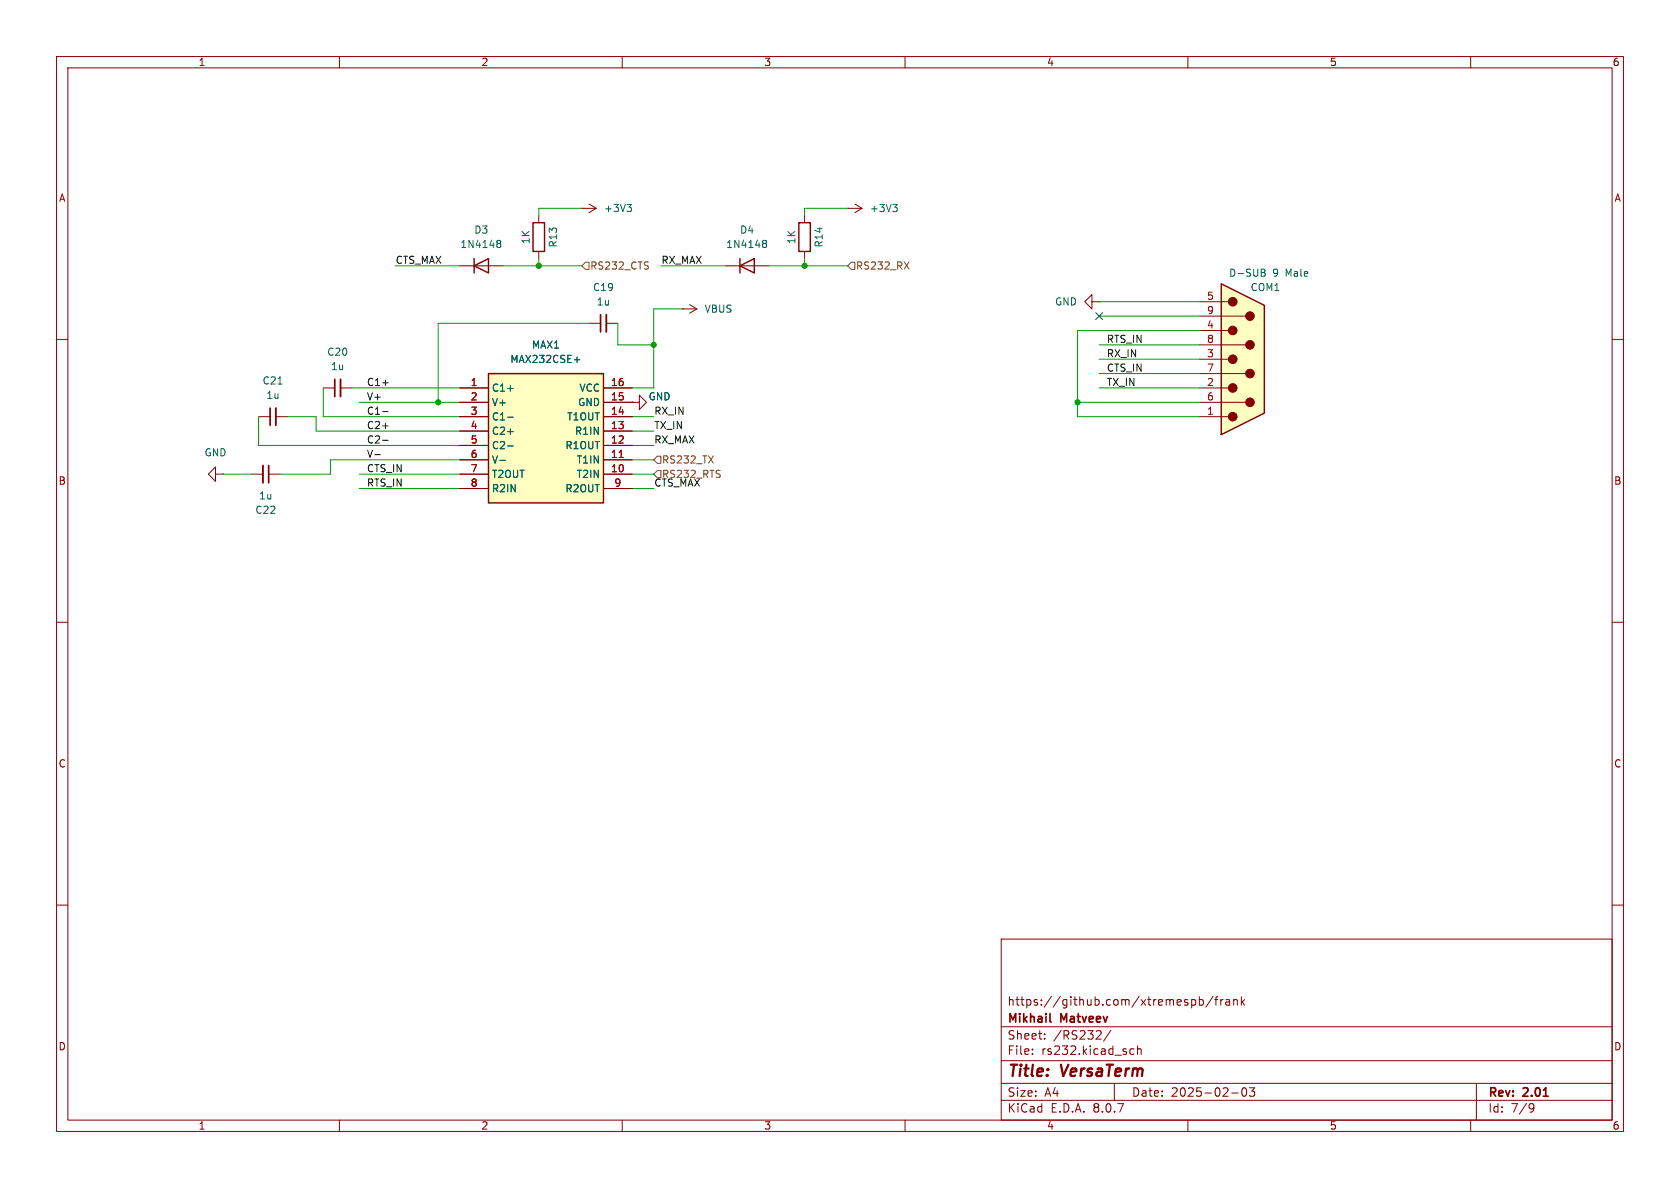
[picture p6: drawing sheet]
<svg xmlns="http://www.w3.org/2000/svg" width="297mm" height="210mm" viewBox="0 0 297 210" stroke-linecap="round" stroke-linejoin="round" font-family="sans-serif">
<g fill="none" stroke="#840000" stroke-width=".18">
<path d="M10 10h277v190h-277zM12 12h273v186h-273zM60 10v2M110 10v2M160 10v2M210 10v2M260 10v2M95.2 38.1v1.3M102.9 36.8h.1M102.9 36.8h2.5M104.1 36.1l1.3 .7M105.4 36.8l-1.3 .8"/>
<path d="M81.3 47h7.6M95.2 44.5v1.2M104.1 57.2h2.1M107.2 57.2h2M193 53.3v-1.2l-1.2 1.2 1.2 1.3v-1.3h1.3M194.3 53.3h.1M10 60h2M111.8 71.1h1.2v-1.2l1.3 1.2-1.3 1.3v-1.3M111.8 71.1h.1M285 60h2M38.1 83.8v-1.2l-1.3 1.2 1.3 1.3v-1.3h1.3M39.4 83.8h.1"/>
<path d="M44.4 83.8h2.1M47.5 83.8h2M10 110h2M285 110h2M10 160h2M177 166h108v32h-108zM210.7 176.8l.4-.1 .3 .3v.4l-.2 .2h-.5M212 176.8l.5-.1 .2 .3v.4l-.1 .2h-.6M212 176.2v1.5M214.5 176.1l-1.3 2M214.7 176.7h.6M215.3 176.2l-.3 .2v1.3"/>
<path d="M215.8 176.7v1M216.2 176.7l-.2 .1-.2 .2M216.7 176.8h.6l.1 .9M217.4 177.1h-.5a.29 .29 0 0 0-.2 .3 .29 .29 0 0 0 .2 .3l.5-.1M218.1 176.8l.2-.1 .4 .1v.9M218.1 176.7v1M219.5 176.2v1.5M219.6 177.1l.4 .6M220 176.7l-.5 .6M285 160h2M60 198v2M110 198v2"/>
<path d="M160 198v2M177 194.5h108M177 191.5h108M177 187.5h108M177 181.5h108M182.5 186.3v.1M182.5 185.5v.1M184.7 183.6v.1M184.7 182.8v.1M194.5 182.3l.2 .2-.1 .3-.9 .9h1M196.4 182.1l-1.3 2M197 191.5v3"/>
<path d="M199.7 186.1l.3 .3 .5-.1M200.5 185.5l-.5-.1-.3 .3M201.1 185.5l.2-.1 .4 .1v.9M201.1 184.9v1.5M210 198v2M217.7 193.2h1.2M219.7 192.4l.2-.1a.81 .81 0 0 1 .6 .6 .81 .81 0 0 1-.3 .8l-.2 .1a.81 .81 0 0 1-.3-1.4zM220.9 192.3h.9l-.5 .6 .4 .1v.7l-.2 .1h-.4l-.2-.1M260 198v2M261 191.5v6.5M270.6 195.1l.5 .1a.99 .99 0 0 1-.4 1.4h-.2M271.2 195.7l-.3 .3h-.3"/>
</g>
<path d="M106.2 55.6v3.1M47.5 82.3v3M185.6 180.5l.2 .2" fill="none" stroke="#840000" stroke-width=".3"/>
<path d="M94.2 39.4h2.1v5.1h-2.1zM83.8 47l2.6-1.3v2.6zM83.8 45.7v2.6" fill="none" stroke="#840000" stroke-width=".25"/>
<path d="M110.8 36.1h.8l-.4 .5M111.4 36.6l.2 .3v.3l-.2 .2M87.9 43h.2M87.9 42.6l.4-.1 .2 .1v.2l-.2 .2M88.1 43h.2M88.1 43l-.2 .1M88.3 43l.2 .3v.3l-.2 .2-.4-.1" fill="none" stroke="#006464" stroke-width=".18"/>
<path d="M107.2 55.6v3.1M46.5 82.3v3" fill="none" stroke="#840000" stroke-width=".33"/>
<path d="M86.4 66h20.3v22.9h-20.3z" fill="#ffffc2"/>
<path d="M141.2 39.4h2.1v5.1h-2.1zM130.8 47l2.5-1.3v2.6zM130.8 45.7v2.6M86.4 66h20.3v22.9h-20.3z" fill="none" stroke="#840000" stroke-width=".25"/>
<g fill="none" stroke="#840000" stroke-width=".18">
<path d="M142.2 38.1v1.3M149.9 36.8h.1M149.9 36.8h2.5M151.1 36.1l1.3 .7M152.4 36.8l-1.3 .8M120.6 54.6h.1M120.6 54.6h2.6M121.9 53.8l1.3 .8M123.2 54.6l-1.3 .8M128.3 47h7.6M142.2 44.5v1.2M45.7 73.7h2.1"/>
<path d="M48.8 73.7h2M81.3 68.6h5.1M81.3 78.7h5.1M81.3 76.2h5.1M81.3 73.7h5.1M81.3 71.1h5.1M106.7 68.6h5.1M106.7 78.7h5.1M106.7 76.2h5.1M106.7 73.7h5.1M106.7 71.1h5.1M81.3 83.8h5.1"/>
<path d="M81.3 81.3h5.1M81.3 86.4h5.1M106.7 83.8h5.1M106.7 81.3h5.1M106.7 86.4h5.1"/>
</g>
<g fill="none" stroke="#006464" stroke-width=".18">
<path d="M157.8 36.1h.8l-.4 .5M158.4 36.6l.2 .3v.3l-.2 .2M134.9 43h.1M134.9 42.6l.4-.1 .2 .1v.2l-.2 .2M135 43h.3M135 43l-.1 .1M135.3 43l.2 .3v.3l-.2 .2-.4-.1M49.1 67.9h.8M89.7 68.7h1M89.7 73.8h1M89.7 76.3h1M89.7 78.8h1"/>
<path d="M101.5 63.6h1M88.4 81.4h.9"/>
</g>
<path d="M109.5 80.9h.7" fill="none" stroke="#a90000" stroke-width=".18"/>
<path d="M48.8 72.1v3.1" fill="none" stroke="#840000" stroke-width=".33"/>
<path d="M47.8 72.1v3.1" fill="none" stroke="#840000" stroke-width=".3"/>
<path d="M215.9 50.2l7.6 3.8v19l-7.6 3.8z" fill="#ffffc2"/>
<g fill="#840000" stroke="#840000" stroke-width=".18">
<circle cx="217.9" cy="73.7" r=".76"/>
<circle cx="217.9" cy="68.6" r=".76"/>
<circle cx="217.9" cy="63.5" r=".76"/>
<circle cx="217.9" cy="58.4" r=".76"/>
<circle cx="217.9" cy="53.3" r=".76"/>
<circle cx="221" cy="71.1" r=".76"/>
<circle cx="221" cy="66" r=".76"/>
<circle cx="221" cy="61" r=".76"/>
<circle cx="221" cy="55.9" r=".76"/>
</g>
<g fill="none" stroke="#840000" stroke-width=".18">
<path d="M212.1 58.4h5.1M212.1 55.9h8.1M212.1 53.3h5.1M57.1 68.6h2.1M60.2 68.6h2M81.3 73.7h5.1M81.3 71.1h5.1M81.3 68.6h5.1M81.3 78.7h5.1M81.3 76.2h5.1M106.7 73.7h5.1M106.7 71.1h5.1"/>
<path d="M106.7 68.6h5.1M106.7 78.7h5.1M106.7 76.2h5.1M111.8 71.1h.1M212.1 73.7h5.1M212.1 71.1h8.1M212.1 68.6h5.1M212.1 66h8.1M212.1 63.5h5.1M212.1 61h8.1M81.3 83.8h5.1M81.3 81.3h5.1"/>
<path d="M81.3 86.4h5.1M106.7 83.8h5.1M106.7 81.3h5.1M106.7 86.4h5.1"/>
</g>
<path d="M215.9 50.2l7.6 3.8v19l-7.6 3.8z" fill="none" stroke="#840000" stroke-width=".25"/>
<path d="M223 47.6l.6 .1v.2l-.2 .3M223 48.2h.4M223.4 48.2l.3 .2-.1 .3-.6 .1M89.7 68.7h1M89.7 73.8h1M89.7 76.3h1M89.7 78.8h1M101.5 63.6h1M88.4 81.4h.9" fill="none" stroke="#006464" stroke-width=".18"/>
<path d="M60.2 67.1v3" fill="none" stroke="#840000" stroke-width=".33"/>
<path d="M59.2 67.1v3" fill="none" stroke="#840000" stroke-width=".3"/>
<path d="M103.5 46.4h.6v1.2h-.6l-.6-.6zM150.5 46.4h.6v1.2h-.6l-.6-.6zM159.9 46.3l.8 1.3M160.7 46.3l-.8 1.3M116.2 80.6h.6v1.3h-.6l-.6-.6zM116.2 83.2h.6v1.3h-.6l-.6-.7z" fill="none" stroke="#725600" stroke-width=".18"/>
<path d="M67.7 67.7h.9M67.7 72.8h.9M67.7 77.8h.9M67.7 75.3h.9M66.3 80.4h.9" fill="none" stroke="#0f0f0f" stroke-width=".18"/>
<g fill="none" stroke="#009600" stroke-width=".18">
<path d="M102.9 36.8h-7.7v1.3M149.9 36.8h-7.7v1.3M69.8 47h11.5M88.9 47h14M95.2 45.7v1.3M104.1 57.2h-26.6v13.9M109.2 57.2v3.8h6.4M116.8 47h11.5M120.6 54.6h-5v14h-3.8M135.9 47h14M142.2 45.7v1.3M194.3 53.3h17.8"/>
<path d="M194.3 55.9h17.8M212.1 58.4h-21.6v15.3h21.6M45.7 73.7v5h35.6M50.8 73.7h5.1v2.5h25.4M57.1 68.6v5.1h24.2M62.2 68.6h19.1M63.5 71.1h17.8M111.8 73.7h3.8M111.8 76.2h3.8M111.8 78.7h3.8M190.5 71.1h21.6M194.3 61h17.8"/>
<path d="M194.3 68.6h17.8M194.3 66h17.8M194.3 63.5h17.8M39.4 83.8h5M63.5 86.4h17.8M63.5 83.8h17.8M81.3 81.3h-22.9v2.5h-8.9M111.8 86.4h3.8M111.8 83.8h3.8M111.8 81.3h3.8"/>
</g>
<path d="M193.7 55.3l1.2 1.2M194.9 55.3l-1.2 1.2" fill="none" stroke="#000084" stroke-width=".18"/>
<path d="M109.5 80.9h.7" fill="none" stroke="#a90000" stroke-width=".18"/>
<g fill="#009600" stroke="#009600" stroke-width=".18">
<circle cx="77.5" cy="71.1" r=".46"/>
<circle cx="115.6" cy="61" r=".46"/>
<circle cx="190.5" cy="71.1" r=".46"/>
<circle cx="142.2" cy="47" r=".46"/>
<circle cx="95.2" cy="47" r=".46"/>
</g>
<g font-size="2.8" fill="#840000">
<text x="178" y="190.9">Title:</text>
<text x="187.7" y="190.9">VersaTerm</text>
</g>
<g font-size="2.1" fill="#840000">
<text x="178" y="178">https://github.com/xtremespb/frank</text>
<text x="178" y="184">Sheet:</text>
<text x="178" y="181.2">Mikhail</text>
<text x="186.2" y="184">/RS232/</text>
<text x="187.6" y="181.2">Matveev</text>
<text x="178" y="186.7">File:</text>
<text x="184.1" y="186.7">rs232.kicad_sch</text>
<text x="178" y="196.9">KiCad</text>
<text x="178" y="194.1">Size:</text>
<text x="184.7" y="194.1">A4</text>
<text x="185.7" y="196.9">E.D.A.</text>
<text x="193.3" y="196.9">8.0.7</text>
<text x="200" y="194.1">Date:</text>
<text x="207" y="194.1">2025-02-03</text>
<text x="263" y="194.3">Rev:</text>
<text x="263" y="196.9">Id:</text>
<text x="267.1" y="196.9">7/9</text>
<text x="269.4" y="194.3">2.01</text>
</g>
<g font-size="1.8" fill="#840000">
<text x="35" y="11.9">1</text>
<text x="85" y="11.9">2</text>
<text x="135" y="11.9">3</text>
<text x="185" y="11.9">4</text>
<text x="235" y="11.9">5</text>
<text x="285" y="11.9">6</text>
<text x="10.3" y="35.9">A</text>
<text x="285.3" y="35.9">A</text>
<text x="10.3" y="85.9">B</text>
<text x="285.3" y="85.9">B</text>
<text x="10.3" y="135.9">C</text>
<text x="285.3" y="135.9">C</text>
<text x="10.3" y="185.9">D</text>
<text x="285.3" y="185.9">D</text>
<text x="35" y="199.9">1</text>
<text x="85" y="199.9">2</text>
<text x="135" y="199.9">3</text>
<text x="185" y="199.9">4</text>
<text x="235" y="199.9">5</text>
<text x="285" y="199.9">6</text>
</g>
<g font-size="1.8" fill="#006464">
<text x="83.7" y="41.5">D3</text>
<text x="106.7" y="37.7">+3V3</text>
<text x="130.7" y="41.5">D4</text>
<text x="153.7" y="37.7">+3V3</text>
<text x="81.3" y="44">1N4148</text>
<text x="93.8" y="43.3" transform="rotate(-90 93.8 43.3)">1K</text>
<text x="98.7" y="43.9" transform="rotate(-90 98.7 43.9)">R13</text>
<text x="128.3" y="44">1N4148</text>
<text x="140.8" y="43.3" transform="rotate(-90 140.8 43.3)">1K</text>
<text x="145.6" y="43.9" transform="rotate(-90 145.6 43.9)">R14</text>
<text x="104.7" y="51.7">C19</text>
<text x="217.2" y="49.1">D-SUB</text>
<text x="221" y="51.7">COM1</text>
<text x="225" y="49.1">9</text>
<text x="227.4" y="49.1">Male</text>
<text x="105.4" y="54.2">1u</text>
<text x="124.5" y="55.5">VBUS</text>
<text x="186.4" y="54.2">GND</text>
<text x="57.8" y="63.1">C20</text>
<text x="58.4" y="65.6">1u</text>
<text x="90.1" y="64.4">MAX232CSE+</text>
<text x="93.9" y="61.8">MAX1</text>
<text x="46.3" y="68.2">C21</text>
<text x="47" y="70.7">1u</text>
<text x="86.9" y="69.4">C1+</text>
<text x="86.9" y="72">V+</text>
<text x="102.1" y="72">GND</text>
<text x="102.3" y="69.4">VCC</text>
<text x="114.6" y="71">GND</text>
<text x="86.9" y="74.5">C1-</text>
<text x="86.9" y="77.1">C2+</text>
<text x="100.2" y="74.5">T1OUT</text>
<text x="101.6" y="77.1">R1IN</text>
<text x="36.1" y="80.9">GND</text>
<text x="86.9" y="79.6">C2-</text>
<text x="86.9" y="82.1">V-</text>
<text x="99.9" y="79.6">R1OUT</text>
<text x="101.9" y="82.1">T1IN</text>
<text x="45.7" y="88.5">1u</text>
<text x="86.9" y="84.7">T2OUT</text>
<text x="86.9" y="87.2">R2IN</text>
<text x="99.9" y="87.2">R2OUT</text>
<text x="101.9" y="84.7">T2IN</text>
<text x="45" y="91">C22</text>
</g>
<g font-size="1.8" fill="#0f0f0f">
<text x="69.8" y="46.7">CTS_MAX</text>
<text x="116.8" y="46.7">RX_MAX</text>
<text x="195.6" y="60.7">RTS_IN</text>
<text x="195.6" y="65.8">CTS_IN</text>
<text x="195.6" y="63.2">RX_IN</text>
<text x="64.8" y="70.9">V+</text>
<text x="64.8" y="68.3">C1+</text>
<text x="195.6" y="68.3">TX_IN</text>
<text x="64.8" y="73.4">C1-</text>
<text x="64.8" y="75.9">C2+</text>
<text x="115.6" y="73.4">RX_IN</text>
<text x="115.6" y="75.9">TX_IN</text>
<text x="64.8" y="83.6">CTS_IN</text>
<text x="64.8" y="81">V-</text>
<text x="64.8" y="78.5">C2-</text>
<text x="115.6" y="78.5">RX_MAX</text>
<text x="64.8" y="86.1">RTS_IN</text>
<text x="115.6" y="86.1">CTS_MAX</text>
</g>
<g font-size="1.8" fill="#725600">
<text x="104.2" y="47.9">RS232_CTS</text>
<text x="151.2" y="47.9">RS232_RX</text>
<text x="116.9" y="82.1">RS232_TX</text>
<text x="116.9" y="84.7">RS232_RTS</text>
</g>
<g font-size="1.8" fill="#a90000">
<text x="213.3" y="53.1">5</text>
<text x="213.3" y="58.2">4</text>
<text x="213.3" y="55.6">9</text>
<text x="213.3" y="63.2">3</text>
<text x="213.3" y="65.8">7</text>
<text x="213.3" y="60.7">8</text>
<text x="83.1" y="68.3">1</text>
<text x="83.1" y="70.9">2</text>
<text x="107.9" y="70.9">15</text>
<text x="107.9" y="68.3">16</text>
<text x="213.3" y="68.3">2</text>
<text x="213.3" y="70.9">6</text>
<text x="83.1" y="73.4">3</text>
<text x="83.1" y="75.9">4</text>
<text x="107.9" y="75.9">13</text>
<text x="107.9" y="73.4">14</text>
<text x="213.3" y="73.4">1</text>
<text x="83.1" y="78.5">5</text>
<text x="83.1" y="81">6</text>
<text x="83.1" y="83.6">7</text>
<text x="107.9" y="83.6">10</text>
<text x="107.9" y="81">11</text>
<text x="107.9" y="78.5">12</text>
<text x="83.1" y="86.1">8</text>
<text x="108.5" y="86.1">9</text>
</g>
</svg>
